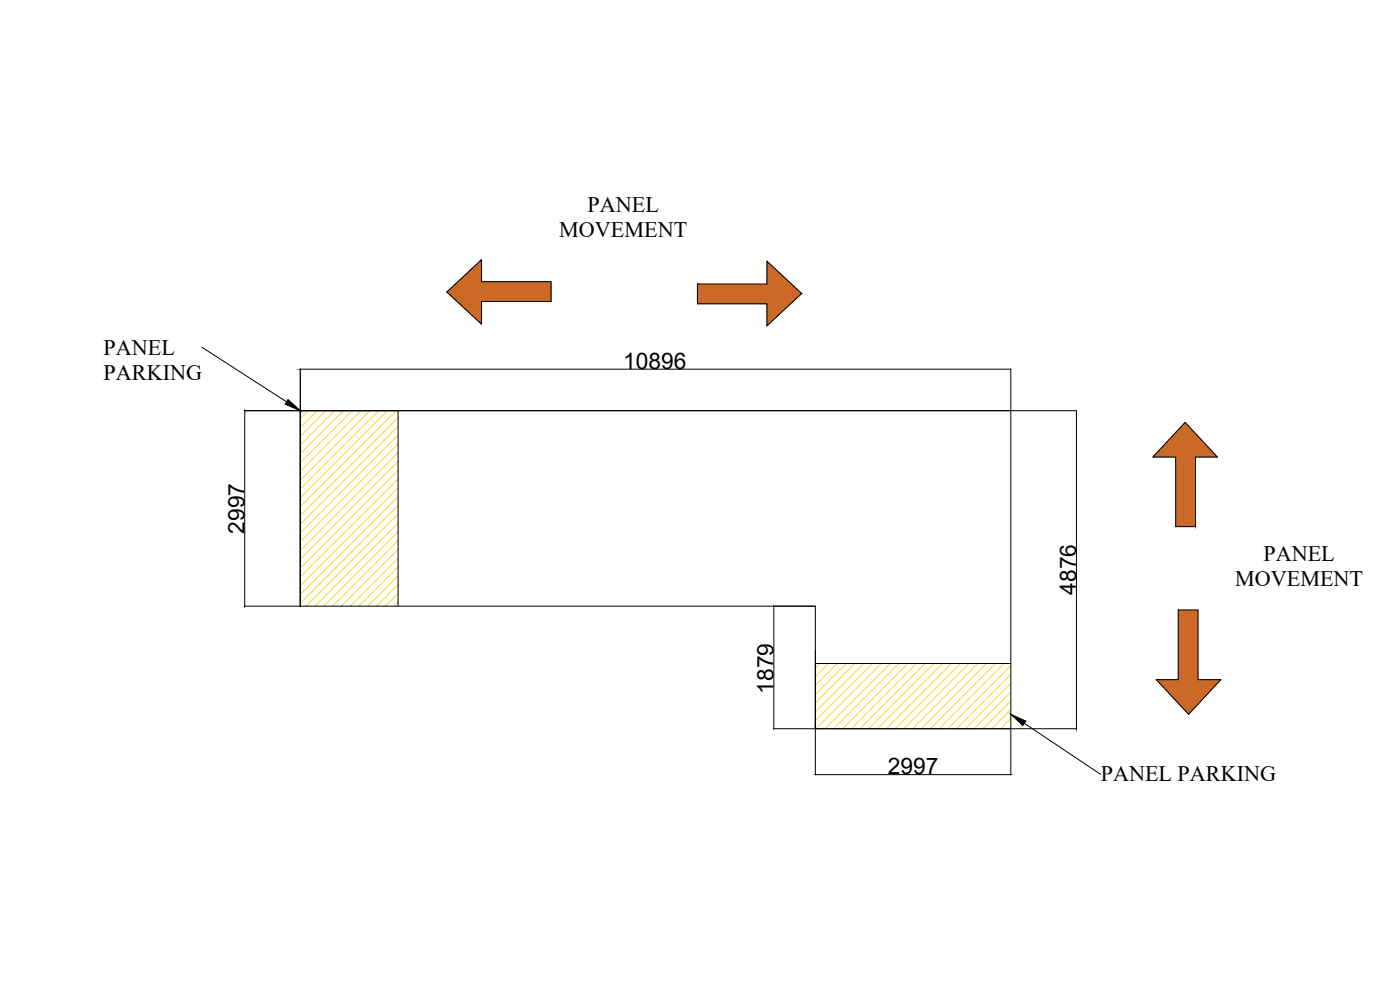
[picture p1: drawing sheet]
<svg xmlns="http://www.w3.org/2000/svg" width="420mm" height="297mm" viewBox="0 0 420 297" stroke-linecap="round" stroke-linejoin="round" font-family="sans-serif">
<!-- layer: 0 -->
<g fill="none" stroke="#f8d731" stroke-width=".3">
<path d="M92.5 123.2l-2.4 2.4M95.2 123.2l-5.1 5.1M97.8 123.2l-7.7 7.7M100.5 123.2l-10.4 10.4M103.1 123.2l-13 13M105.7 123.2l-15.6 15.6M108.4 123.2l-18.3 18.3M111 123.2l-20.9 20.9M113.6 123.2l-23.5 23.5M116.3 123.2l-26.2 26.2M118.9 123.2l-28.8 28.8M119.5 125.3l-29.4 29.3"/>
<path d="M119.5 127.9l-29.4 29.4M119.5 130.6l-29.4 29.3M119.5 133.2l-29.4 29.4M119.5 135.8l-29.4 29.4M119.5 138.5l-29.4 29.3M119.5 141.1l-29.4 29.4M119.5 143.7l-29.4 29.4M119.5 146.4l-29.4 29.3M119.5 149l-29.4 29.4M119.5 151.7l-29.4 29.3M119.5 154.3l-27.6 27.6M119.5 156.9l-25 25"/>
<path d="M119.5 159.6l-22.3 22.3M119.5 162.2l-19.7 19.7M119.5 164.8l-17.1 17.1M119.5 167.5l-14.4 14.4M119.5 170.1l-11.8 11.8M119.5 172.7l-9.2 9.2M119.5 175.4l-6.5 6.5M119.5 178l-3.9 3.9M119.5 180.7l-1.3 1.2M246 199.1l-1.3 1.3M248.7 199.1l-4 3.9M251.3 199.1l-6.6 6.6"/>
<path d="M253.9 199.1l-9.2 9.2M256.6 199.1l-11.9 11.9M259.2 199.1l-14.5 14.5M261.8 199.1l-17.1 17.1M264.5 199.1l-19.6 19.5M267.1 199.1l-19.5 19.5M269.8 199.1l-19.6 19.5M272.4 199.1l-19.6 19.5M275 199.1l-19.5 19.5M277.7 199.1l-19.6 19.5M280.3 199.1l-19.6 19.5M282.9 199.1l-19.5 19.5"/>
<path d="M285.6 199.1l-19.6 19.5M288.2 199.1l-19.6 19.5M290.8 199.1l-19.5 19.5M293.5 199.1l-19.6 19.5M296.1 199.1l-19.6 19.5M298.8 199.1l-19.6 19.5M301.4 199.1l-19.6 19.5M303.4 199.8l-18.9 18.8M303.4 202.4l-16.3 16.2M303.4 205l-13.7 13.6M303.4 207.7l-11 10.9M303.4 210.3l-8.4 8.3"/>
<path d="M303.4 212.9l-5.8 5.7M303.4 215.6l-3.1 3M303.4 218.2l-.5 .4"/>
</g>
<g fill="none" stroke="#000" stroke-width=".3">
<path d="M134.1 87.6l10.4-9.7v6.6h20.9v5.9h-20.9v6.9zM209.3 85.2h20.9v-6.8l10.4 9.7-10.4 9.6v-6.5h-20.9zM60.6 104.3l25.4 16.3M90.1 110.7v71.2M90.2 110.8l213.2-.1v12.5M73.4 123.2h249.7M73.4 123.3v58.5M323.1 123.3v95.3h-19.7M355.7 126.7l9.6 10.4h-6.5v20.9h-6v-20.9h-6.8zM73.4 181.9h16.7M90.1 181.9h154.6M119.5 181.9v-58.7h-29.4v58.7v-58.7h213.3v95.4h-58.7"/>
<path d="M232.2 181.9h12.5M232.2 181.9v36.7h12.5M244.7 181.9v36.7h58.7M244.7 195.2v23.4v-1.9M303.4 199.1h-58.7v19.5M353.6 183h5.9v20.9h6.9l-9.7 10.4-9.7-10.4h6.6zM244.7 218.7v13.7M303.4 218.7v13.7h-58.6M307.4 217l22.9 15.2"/>
</g>
<path d="M86.5 119.9l3.6 3.3-4.5-1.9zM303.4 214.3l4.5 2-.9 1.4z" fill="#000" stroke="#000" stroke-width=".3"/>
<g fill="#cd6928" stroke="#cd6928" stroke-width=".3">
<path d="M144 78.4l.5-.5v.5z"/>
<path d="M230.2 78.4l6.6 6.1h-6.6z"/>
<path d="M137.9 91.2h6.6v6.1z"/>
<path d="M230.2 91.2h7.1l-6.6 6.1z"/>
<path d="M355.7 126.7l9.6 10.4h-19.3z"/>
<path d="M347 203.9h19.4l-9.7 10.4z"/>
<path d="M144 78.4l.5 6.1v-6.1zM137.4 84.5l6.6-6.1 .5 6.1z"/>
<path d="M230.2 84.5l7.3 .7-.7-.7zM230.2 84.5l7.3 .7h-7.3z"/>
<path d="M137.4 84.5l28 3.1v-3.1zM134.1 87.6l3.3-3.1 28 3.1z"/>
<path d="M209.3 85.2l31.3 2.9-3.1-2.9zM209.3 85.2l31.3 2.9h-31.3z"/>
<path d="M134.1 87.6l31.3 2.8v-2.8zM134.1 87.6l31.3 2.8h-28.2z"/>
<path d="M209.3 88.1l28 3.1 3.3-3.1zM209.3 88.1l28 3.1h-28z"/>
<path d="M137.2 90.4l7.3 .8v-.8zM137.2 90.4l7.3 .8h-6.6z"/>
<path d="M230.2 91.2v6.1h.5zM230.2 97.3h.5l-.5 .4z"/>
<path d="M352.8 137.1l6 20.9v-20.9zM352.8 137.1l6 20.9h-6z"/>
<path d="M353.6 183l5.9 20.9v-20.9zM353.6 183l5.9 20.9h-5.9z"/>
</g>
<g font-size="6.8">
<text x="187" y="110.7">10896</text>
<text x="73.3" y="160.1" transform="rotate(-90 73.3 160.1)">2997</text>
<text x="323" y="178.4" transform="rotate(-90 323 178.4)">4876</text>
<text x="232.1" y="208.1" transform="rotate(-90 232.1 208.1)">1879</text>
<text x="266.5" y="232.3">2997</text>
</g>
<g font-size="6.6">
<text x="176.3" y="63.6">PANEL</text>
<text x="167.8" y="71.1">MOVEMENT</text>
<text x="31.1" y="106.5">PANEL</text>
<text x="31.1" y="114">PARKING</text>
<text x="379.2" y="168.3">PANEL</text>
<text x="370.7" y="175.8">MOVEMENT</text>
<text x="330.4" y="234.4">PANEL PARKING</text>
</g>
</svg>
